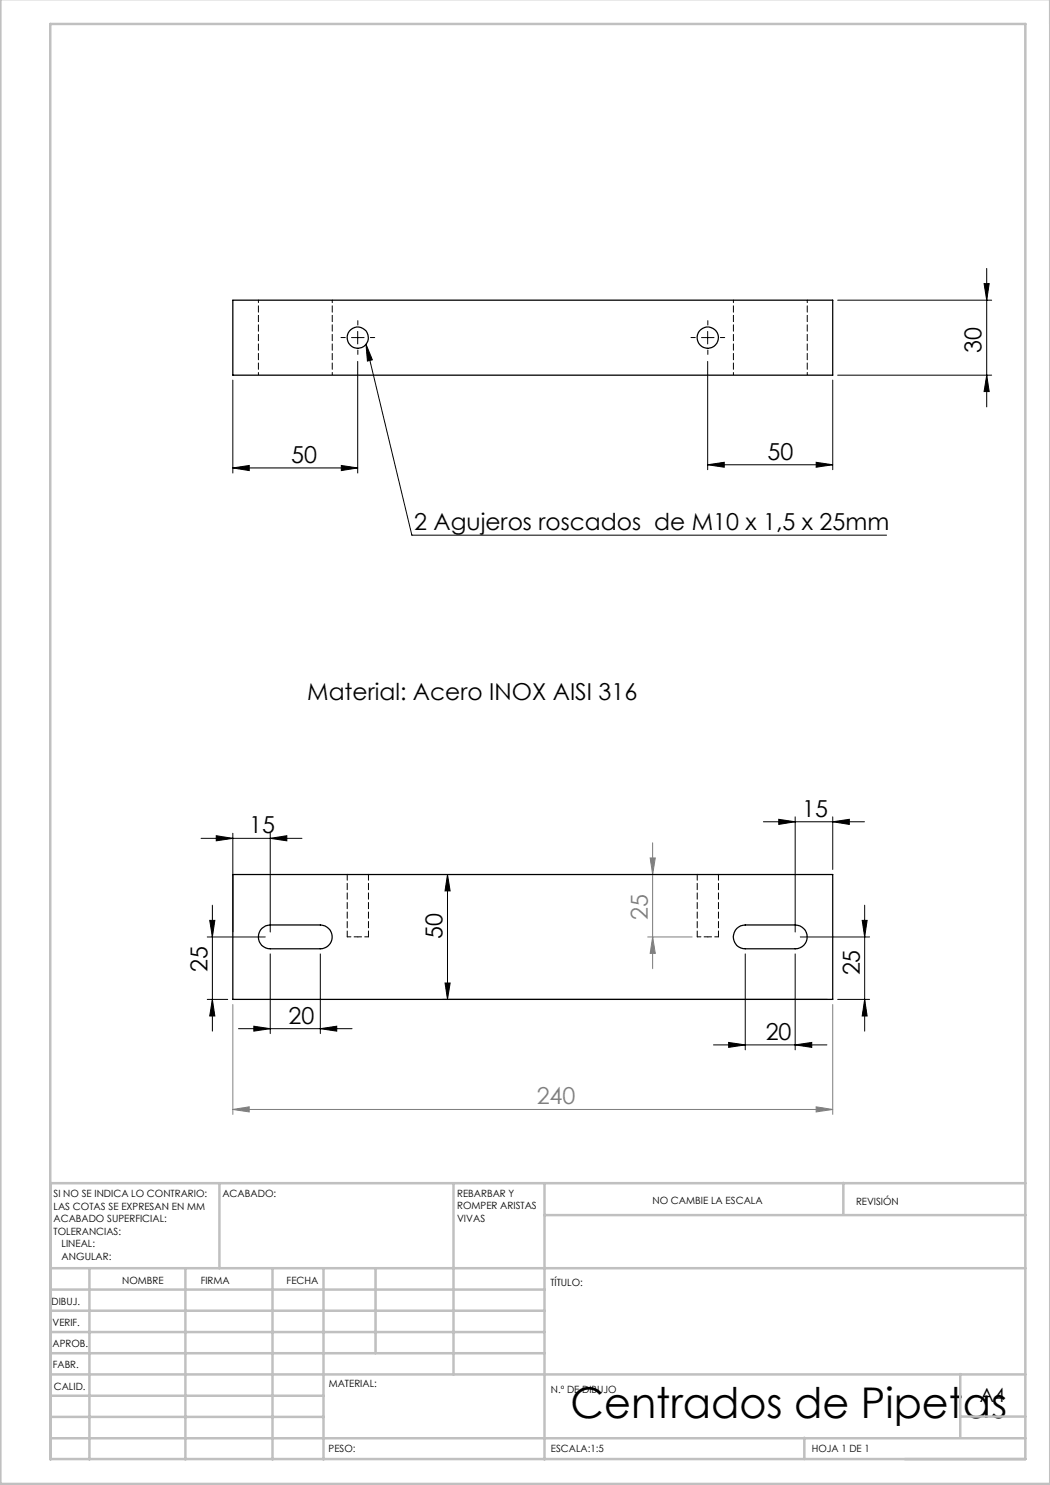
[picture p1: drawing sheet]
<svg xmlns="http://www.w3.org/2000/svg" width="210mm" height="297mm" viewBox="0 0 210 297" stroke-linecap="round" stroke-linejoin="round" font-family="sans-serif">
<g fill="none" stroke="#000" stroke-width=".2">
<path d="M196.8 56.7h1l-.5 3.3zM197.3 53.7v27.7M46.6 76v18.6M70.3 67.5h2.5M71.5 72.3v22.3M71.5 66.3v2.5M73.2 68.9l1.3 3.1-1 .2zM73.2 68.9l9.2 38.1h94.9M140.3 67.5h2.5M141.5 66.3v2.5M141.5 72.3v21.6M166.5 76v17.9"/>
<path d="M167.5 60h30.8M167.5 75h30.8M197.3 75l.5 3.3h-1zM46.6 93.6l3.2-.5v1zM46.6 93.6h24.9M68.3 93.1l3.2 .5-3.2 .5zM141.5 93l3.4-.5v.9zM141.5 93h25M163.2 92.5l3.3 .5-3.3 .4zM40.2 167.7h20.2M43.3 167.1l3.3 .6-3.3 .5zM46.6 166.6v19.8"/>
<path d="M54 167.7l3.4-.6v1.1zM54 166.6v19.8M88.5 174.9h77.1M89.5 174.9v25M89.5 174.9l.5 3.3h-1zM152.7 164.4h20.2M155.8 163.9l3.2 .5-3.2 .5zM159 163.4v23M166.5 164.4l3.4-.5v1zM166.5 163.4v10.5M41.5 199.9h4M41.5 187.4h11.6"/>
<path d="M41.9 184.1h1.1l-.5 3.3zM42.5 199.9l.5 3.3h-1.1zM42.5 181v25.2M54 190.8v15.9M64.1 190.8v15.9M88.5 199.9h77.1M89 196.6h1l-.5 3.3zM149 190.8v19.2M159 190.8v19.2M160.1 187.4h13.8M167.5 199.9h6.4M172.4 184.1h1l-.5 3.3z"/>
<path d="M172.9 181v25.2M172.9 199.9l.5 3.3h-1zM47.7 205.7h22.7M50.8 205.2l3.2 .5-3.2 .5zM64.1 205.7l3.2-.5v1zM142.7 209h22.7M145.7 208.5l3.3 .5-3.3 .5zM159 209l3.3-.5v1z"/>
</g>
<path d="M130 171.6h1.1l-.6 3.3zM130.5 168.6v25.1M129.5 187.4h8.9M130.5 187.4l.6 3.3h-1.1zM46.6 200.9v22M166.5 200.9v22M46.6 221.9l3.2-.5v1zM46.6 221.9h119.9M163.2 221.4l3.3 .5-3.3 .5z" fill="none" stroke="#808080" stroke-width=".2"/>
<path d="M69.1 67.5h-.9M71.6 65v-.9M71.6 70v.9M74.1 67.5h.8M139.1 67.5h-.9M141.6 65v-.9M141.6 70v.9M144.1 67.5h.8" fill="none" stroke="#000" stroke-width=".2" stroke-dasharray="15.2 1.3 1.3 1.3"/>
<g fill="none" stroke="#c0c0c0" stroke-width=".5">
<path d="M.1 -.1v296.9h209.9v-296.9M10.1 4.8h195v287h-195zM43.9 236.6v17M90.7 236.6v38.3M108.9 236.6v55.3M168.7 236.6v6.3M205.1 236.6h-195v55.3M10.1 253.6h195M10.1 257.9h98.8M17.9 253.6v38.3M37.1 253.6v38.3M54.5 253.6v38.3"/>
<path d="M64.7 253.6v38.3M75.1 253.6v17M108.9 243h96.2M10.1 270.6h98.8M10.1 266.4h98.8M10.1 262.1h98.8M10.1 279.1h54.6M10.1 274.9h195M192.1 274.8v12.7M10.1 287.7h195M10.1 283.4h54.6M160.9 287.5v4.3"/>
<path d="M192.1 283.3h13"/>
</g>
<g fill="#000">
<path d="M73.2 68.9l1.3 3.1-1 .2z"/>
<path d="M54 167.7l3.4-.6v1.1zM43.3 167.1l3.3 .6-3.3 .5zM68.3 93.1l3.2 .5-3.2 .5zM46.6 93.6l3.2-.5v1z"/>
<path d="M89.5 174.9l.5 3.3h-1zM89 196.6h1l-.5 3.3zM41.9 184.1h1.1l-.5 3.3zM42.5 199.9l.5 3.3h-1.1zM172.4 184.1h1l-.5 3.3zM172.9 199.9l.5 3.3h-1zM196.8 56.7h1l-.5 3.3zM197.3 75l.5 3.3h-1z"/>
<path d="M50.8 205.2l3.2 .5-3.2 .5zM64.1 205.7l3.2-.5v1zM155.8 163.9l3.2 .5-3.2 .5zM166.5 164.4l3.4-.5v1zM141.5 93l3.4-.5v.9zM163.2 92.5l3.3 .5-3.3 .4z"/>
<path d="M145.7 208.5l3.3 .5-3.3 .5zM159 209l3.3-.5v1z"/>
</g>
<g fill="#808080">
<path d="M46.6 221.9l3.2-.5v1zM163.2 221.4l3.3 .5-3.3 .5z"/>
<path d="M130.5 187.4l.6 3.3h-1.1zM130 171.6h1.1l-.6 3.3z"/>
</g>
<g fill="none" stroke="#000" stroke-width=".25">
<path d="M46.6 60h119.9v15h-119.9zM46.6 174.9h119.9v25h-119.9zM52.4 185.7a2.31 2.31 0 0 1 1.6-.7h10.1a2.38 2.38 0 0 1 2.3 2.4 2.38 2.38 0 0 1-2.3 2.4h-10.1a2.38 2.38 0 0 1-2.1-1.5 2.38 2.38 0 0 1 .5-2.6zM147.4 185.7a2.31 2.31 0 0 1 1.6-.7h10a2.38 2.38 0 0 1 2.4 2.4 2.38 2.38 0 0 1-2.4 2.4h-10a2.38 2.38 0 0 1-2.1-1.5 2.38 2.38 0 0 1 .5-2.6z"/>
<circle cx="71.5" cy="67.5" r="2.13"/>
<circle cx="141.6" cy="67.5" r="2.14"/>
</g>
<path d="M69.4 187.4h2.2M71.6 187.4h2.1M139.4 187.4h2.2M141.6 187.4h2.1" fill="none" stroke="#000" stroke-width=".2" stroke-dasharray="1.3 .6" stroke-dashoffset=".5"/>
<path d="M69.4 174.9v12.5M139.4 174.9v12.5M73.7 187.4v-12.5M143.7 187.4v-12.5" fill="none" stroke="#000" stroke-width=".2" stroke-dasharray="1.3 .6" stroke-dashoffset=".1"/>
<path d="M51.7 60v15M66.5 75v-15M146.7 60v15M161.5 75v-15" fill="none" stroke="#000" stroke-width=".2" stroke-dasharray="1.3 .6" stroke-dashoffset=".8"/>
<text font-size="8.5" x="114.1" y="283.5">Centrados de Pipetas</text>
<g font-size="4.7">
<text x="196.3" y="70.7" transform="rotate(-90 196.3 70.7)">30</text>
<text x="58.2" y="92.6">50</text>
<text x="153.5" y="91.9">50</text>
<text x="82.8" y="106">2 Agujeros roscados de M10 x 1,5 x 25mm</text>
<text x="61.5" y="140">Material: Acero INOX AISI 316</text>
<text x="49.8" y="166.6">15</text>
<text x="160.4" y="163.3">15</text>
<text x="88.5" y="187.8" transform="rotate(-90 88.5 187.8)">50</text>
<text x="41.5" y="194.5" transform="rotate(-90 41.5 194.5)">25</text>
<text x="171.9" y="195.1" transform="rotate(-90 171.9 195.1)">25</text>
<text x="57.7" y="204.7">20</text>
<text x="153.1" y="208">20</text>
</g>
<g font-size="4.7" fill="#808080">
<text x="129.6" y="184" transform="rotate(-90 129.6 184)">25</text>
<text x="107.3" y="220.9">240</text>
</g>
<text font-size="3.9" x="196" y="280.4">A4</text>
<g font-size="2">
<text x="10.7" y="239.5">SI NO SE INDICA LO CONTRARIO:</text>
<text x="44.5" y="239.5">ACABADO:</text>
<text x="91.4" y="239.4">REBARBAR Y</text>
<text x="10.7" y="242">LAS COTAS SE EXPRESAN EN MM</text>
<text x="10.7" y="244.5">ACABADO SUPERFICIAL:</text>
<text x="91.4" y="241.9">ROMPER ARISTAS</text>
<text x="91.4" y="244.4">VIVAS</text>
<text x="130.5" y="240.8">NO CAMBIE LA ESCALA</text>
<text x="171.2" y="241">REVISIÓN</text>
<text x="10.7" y="247">TOLERANCIAS:</text>
<text x="12.3" y="249.5">LINEAL:</text>
<text x="12.3" y="252">ANGULAR:</text>
<text x="24.4" y="256.9">NOMBRE</text>
<text x="40.1" y="256.8">FIRMA</text>
<text x="57.3" y="256.8">FECHA</text>
<text x="110.1" y="257.1">TÍTULO:</text>
<text x="10.3" y="260.9">DIBUJ.</text>
<text x="10.5" y="269.3">APROB.</text>
<text x="10.5" y="265.2">VERIF.</text>
<text x="10.6" y="273.6">FABR.</text>
<text x="10.8" y="278">CALID.</text>
<text x="65.8" y="277.4">MATERIAL:</text>
<text x="110.2" y="278.5">N.º DE DIBUJO</text>
<text x="65.7" y="290.4">PESO:</text>
<text x="110.2" y="290.5">ESCALA:1:5</text>
<text x="162.4" y="290.4">HOJA 1 DE 1</text>
</g>
</svg>
